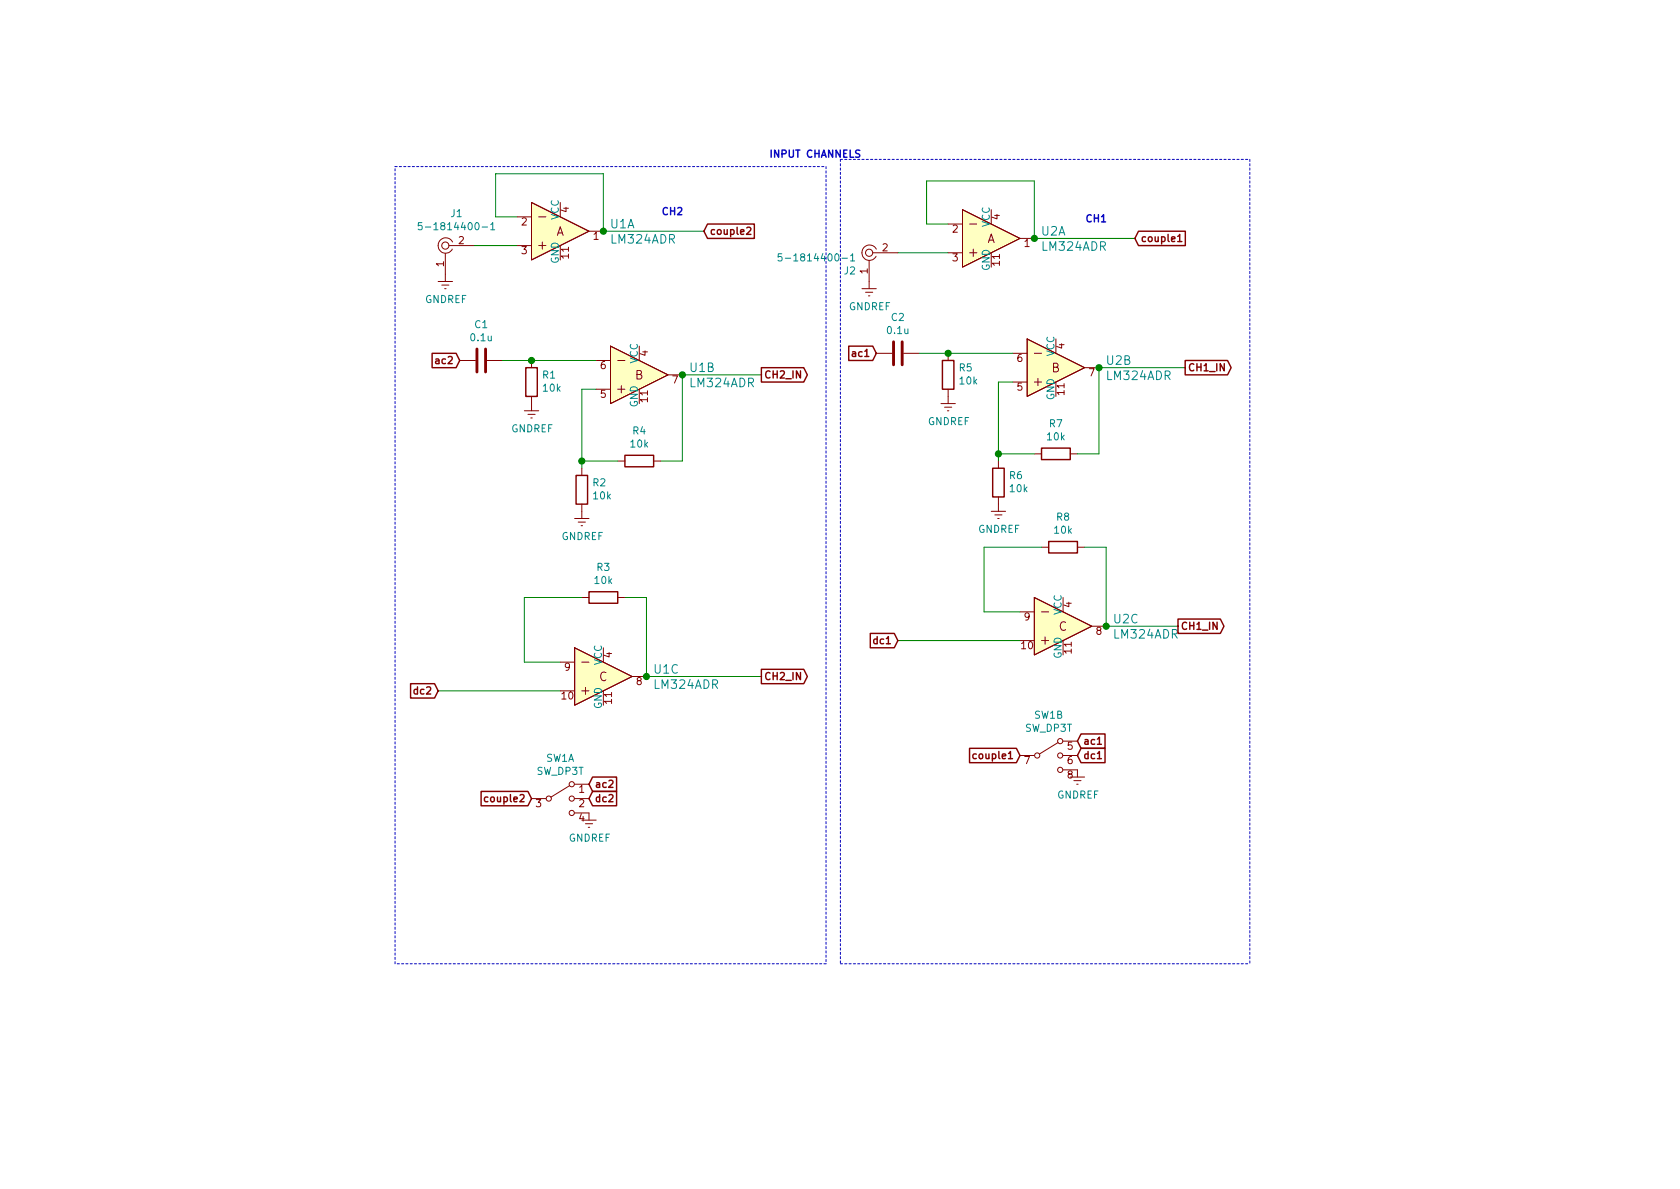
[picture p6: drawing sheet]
<svg xmlns="http://www.w3.org/2000/svg" width="297mm" height="210mm" viewBox="0 0 297 210" stroke-linecap="round" stroke-linejoin="round" font-family="sans-serif">
<g fill="none" stroke="#840000" stroke-width=".18">
<path d="M91.4 38.3h2.6M94 35.8l10.1 5.1-10.1 5.1zM95.2 38.3h1.3M167.6 39.6h2.6M170.2 37.1l10.1 5.1-10.1 5zM171.4 39.6h1.3M77.5 49.8h2.5M78.1 50.4h1.3M78.6 51h.3M78.7 44.8v5M79.4 43.4h4.4M80 42.8a1.34 1.34 0 0 0-2-.5 1.34 1.34 0 0 0-.1 2.1 1.34 1.34 0 0 0 2.1-.4"/>
<path d="M91.4 43.4h2.6M95.2 43.4h1.3M95.9 42.8v1.3M104.1 40.9h2.6M152.4 51h2.5M153 51.7h1.3M153.5 52.3h.3M153.7 46.1v4.9M154.3 44.7h4.4M154.9 44.1a1.34 1.34 0 0 0-2-.5 1.34 1.34 0 0 0-.1 2 1.34 1.34 0 0 0 2.1-.3M167.6 44.7h2.6M171.4 44.7h1.3"/>
<path d="M172.1 44.1v1.2M180.3 42.2h2.6M181.6 59.9l10.2 5.1-10.2 5.1zM81.3 63.7h2.8M86.1 63.7h2.8M92.7 72.6h2.5M93.3 73.3h1.3M93.9 73.9h.2M94 63.7v1.3M94 70.1v2.5M105.4 63.7h2.5M105.4 68.8h2.5"/>
<path d="M107.9 61.2l10.2 5.1-10.2 5.1zM109.2 63.7h1.3M109.2 68.8h1.3M109.9 68.2v1.3M118.1 66.3h2.5M154.9 62.5h2.8M159.8 62.5h2.8M166.4 71.4h2.5M167 72h1.3M167.5 72.6h.3M167.6 62.5v1.2M167.6 68.8v2.6"/>
<path d="M179.1 62.5h2.5M179.1 67.6h2.5M182.9 62.5h1.2M182.9 67.6h1.2M183.5 66.9v1.3M191.8 65h2.5M101.6 91.7h2.5M102.2 92.3h1.3M102.7 93h.3M102.9 82.8v1.3M102.9 89.1v2.6M109.2 81.5h1.3"/>
<path d="M115.6 81.5h1.2M175.3 90.4h2.5M175.9 91.1h1.3M176.4 91.7h.3M176.5 81.5v1.3M176.5 87.9v2.5M182.9 80.3h1.2M184.1 96.8h1.3M189.2 80.3h1.3M190.5 96.8h1.3M99.1 117.1h2.5M101.6 114.5l10.2 5.1-10.2 5.1z"/>
<path d="M102.9 105.7h1.2M102.9 117.1h1.2M109.2 105.7h1.3M111.8 119.6h2.5M180.3 108.2h2.6M182.9 105.7l10.1 5-10.1 5.1zM184.1 113.3h1.3M184.1 108.2h1.3M184.8 112.6v1.3M193 110.7h2.6M100.7 138.9l-3.3 2.1M101.6 138.7h2.5"/>
<path d="M102.9 122.2h1.2M103.5 121.5v1.3M180.3 133.6h2.6M187.1 131.3l-3.3 2M188 136.1h2.5v1.3M188 131.1h2.5M188 133.6h2.5M189.2 137.4h2.6M189.9 138h1.2M190.4 138.7h.2M94 141.2h2.5M101.6 141.2h2.5"/>
<path d="M101.6 143.8h2.5v1.2M102.9 145h2.5M103.5 145.7h1.3M104 146.3h.3"/>
<circle cx="78.7" cy="43.4" r=".63"/>
<circle cx="153.7" cy="44.7" r=".63"/>
<circle cx="101.1" cy="138.7" r=".46"/>
<circle cx="183.4" cy="133.6" r=".46"/>
<circle cx="187.5" cy="136.1" r=".46"/>
<circle cx="187.5" cy="133.6" r=".46"/>
<circle cx="187.5" cy="131.1" r=".46"/>
<circle cx="97" cy="141.2" r=".46"/>
<circle cx="101.1" cy="141.2" r=".46"/>
<circle cx="101.1" cy="143.8" r=".46"/>
</g>
<g fill="none" stroke="#840000" stroke-width=".25">
<path d="M125.1 39.6h8.3v2.6h-8.3l-.6-1.3zM132 40.3l.5-.1 .3 .3-.8 .9h.8M201.3 40.9h8.3v2.5h-8.3l-.6-1.2zM208.2 41.8l.4-.4v1.3M208.2 42.7h.8M76.4 62.5h4.2l.7 1.2-.7 1.3h-4.2zM93 65h2v5.1h-2zM134.6 65h7.5l.6 1.3-.6 1.3h-7.5zM150.1 61.2h4.2l.6 1.3-.6 1.2h-4.2zM166.6 63.7h2.1v5.1h-2.1zM184.1 79.2h5.1v2.1h-5.1zM209.5 63.7h7.5l.7 1.3-.7 1.3h-7.5z"/>
<path d="M101.9 84.1h2v5h-2zM110.5 80.5h5.1v2h-5.1zM175.5 82.8h2v5.1h-2zM185.4 95.8h5.1v2h-5.1zM104.1 104.6h5.1v2.1h-5.1zM134.6 118.4h7.5l.6 1.2-.6 1.3h-7.5zM153.9 112h4.2l.6 1.3-.6 1.2h-4.2zM208.3 109.5h7.5l.6 1.2-.6 1.3h-7.5zM72.6 120.9h4.2l.7 1.3-.7 1.2h-4.2zM85.1 139.9h8.2l.7 1.3-.7 1.3h-8.2zM104.8 139.9h4.2v2.6h-4.2l-.7-1.3zM104.8 137.4h4.2v2.5h-4.2l-.7-1.2z"/>
<path d="M171.4 132.3h8.3l.6 1.3-.6 1.3h-8.3zM172.6 133.4l-.3-.1-.3 .2 .1 .6h.5M191.1 132.3h4.3v2.6h-4.3l-.6-1.3zM191.1 129.8h4.3v2.5h-4.3l-.6-1.2zM194 134.2h.7M194 131.6h.7M86.3 141l-.4-.1-.3 .3 .2 .5h.5"/>
</g>
<path d="M84.3 61.7v4.1M85.9 61.7v4.1M158 60.4v4.1M159.5 60.4v4.1" fill="none" stroke="#840000" stroke-width=".51"/>
<path d="M74.6 39.4h-.6l-.1 .6 .2-.2 .4 .1 .1 .6-.2 .1-.5-.1M86.8 39.7l.3-.3v1.2M85.2 40.2h1M86.8 40.6h.7M138.2 44.9h-.6v.6l.1-.1h.5v.6l-.2 .1-.4-.1M148.9 45.7h.9M150.4 45.2l.3-.3v1.2M150.4 46.1h.7" fill="none" stroke="#008484" stroke-width=".18"/>
<g fill="#ffffc2" stroke="#ffffc2" stroke-width=".18">
<path d="M181.6 59.9l10.2 5.1-10.2 5.1z"/>
<path d="M182.9 105.7l10.1 5-10.1 5.1z"/>
<path d="M94 35.8l10.1 5.1-10.1 5.1z"/>
<path d="M107.9 61.2l10.2 5.1-10.2 5.1z"/>
<path d="M101.6 114.5l10.2 5.1-10.2 5.1z"/>
<path d="M170.2 37.1l10.1 5.1-10.1 5z"/>
</g>
<path d="M69.8 29.5h76.2M146 29.5v140.9M148.6 28.2v142.2M148.6 28.2h72.4M221 28.2v142.2M69.8 170.4v-140.9M146 170.4h-76.2M148.6 170.4h72.4" fill="none" stroke="#0000c2" stroke-width=".18" stroke-dasharray=".4 .4"/>
<g fill="none" stroke="#008400" stroke-width=".18">
<path d="M91.4 38.3h-3.8v-7.6h19.1v10.2h17.8M167.6 39.6h-3.8v-7.6h19.1v10.2h17.8M83.8 43.4h7.6M158.7 44.7h8.9M88.9 63.7h16.5M105.4 68.8h-2.5v14M134.6 66.3h-14v15.2h-3.8M162.6 62.5h16.5M179.1 67.6h-2.6v13.9M209.5 65h-15.2v15.3h-3.8M102.9 81.5h6.3M176.5 80.3h6.4"/>
<path d="M184.1 96.8h-10.1v11.4h6.3M191.8 96.8h3.8v13.9h12.7M102.9 105.7h-10.2v11.4h6.4M110.5 105.7h3.8v13.9h20.3M158.7 113.3h21.6M77.5 122.2h21.6"/>
</g>
<g fill="#008400" stroke="#008400" stroke-width=".25">
<circle cx="120.7" cy="66.3" r=".51"/>
<circle cx="106.7" cy="40.9" r=".51"/>
<circle cx="114.3" cy="119.6" r=".51"/>
<circle cx="195.6" cy="110.7" r=".51"/>
<circle cx="194.3" cy="65" r=".51"/>
<circle cx="182.9" cy="42.2" r=".51"/>
<circle cx="176.5" cy="80.3" r=".51"/>
<circle cx="94" cy="63.7" r=".51"/>
<circle cx="167.6" cy="62.5" r=".51"/>
<circle cx="102.9" cy="81.5" r=".51"/>
</g>
<g font-size="2.1" fill="#840000">
<text x="98.3" y="41.7">A</text>
<text x="174.5" y="43">A</text>
<text x="185.9" y="65.8">B</text>
<text x="112.3" y="67.1">B</text>
<text x="187.2" y="111.6">C</text>
<text x="105.9" y="120.4">C</text>
</g>
<g font-size="2.1" fill="#008484">
<text x="107.9" y="40.4">U1A</text>
<text x="184.1" y="41.7">U2A</text>
<text x="108.1" y="43.1">LM324ADR</text>
<text x="184.3" y="44.3">LM324ADR</text>
<text x="122" y="65.8">U1B</text>
<text x="195.7" y="64.5">U2B</text>
<text x="122.1" y="68.5">LM324ADR</text>
<text x="195.8" y="67.2">LM324ADR</text>
<text x="197" y="110.2">U2C</text>
<text x="197" y="112.9">LM324ADR</text>
<text x="115.7" y="119.1">U1C</text>
<text x="115.7" y="121.8">LM324ADR</text>
</g>
<g font-size="1.8" fill="#0000c2">
<text x="135.9" y="27.9">INPUT CHANNELS</text>
<text x="116.8" y="38">CH2</text>
<text x="191.8" y="39.3">CH1</text>
</g>
<g font-size="1.8" fill="#008484">
<text x="75.7" y="40.7">5-1814400-1</text>
<text x="79.8" y="38.4">J1</text>
<text x="98.8" y="38.9" transform="rotate(-90 98.8 38.9)">VCC</text>
<text x="175" y="40.2" transform="rotate(-90 175 40.2)">VCC</text>
<text x="98.8" y="46.7" transform="rotate(-90 98.8 46.7)">GND</text>
<text x="139.3" y="46.2">5-1814400-1</text>
<text x="175" y="47.9" transform="rotate(-90 175 47.9)">GND</text>
<text x="75.1" y="53.6">GNDREF</text>
<text x="149.3" y="48.5">J2</text>
<text x="84" y="58">C1</text>
<text x="150.1" y="54.9">GNDREF</text>
<text x="157" y="59.1">0.1u</text>
<text x="157.6" y="56.8">C2</text>
<text x="83.3" y="60.3">0.1u</text>
<text x="112.8" y="64.3" transform="rotate(-90 112.8 64.3)">VCC</text>
<text x="169.6" y="65.7">R5</text>
<text x="186.4" y="63.1" transform="rotate(-90 186.4 63.1)">VCC</text>
<text x="96" y="66.9">R1</text>
<text x="96.1" y="69.3">10k</text>
<text x="169.7" y="68">10k</text>
<text x="186.4" y="70.8" transform="rotate(-90 186.4 70.8)">GND</text>
<text x="90.4" y="76.4">GNDREF</text>
<text x="111.9" y="76.8">R4</text>
<text x="112.8" y="72.1" transform="rotate(-90 112.8 72.1)">GND</text>
<text x="164" y="75.2">GNDREF</text>
<text x="185.2" y="77.9">10k</text>
<text x="185.6" y="75.6">R7</text>
<text x="111.6" y="79.1">10k</text>
<text x="104.9" y="86">R2</text>
<text x="105" y="88.3">10k</text>
<text x="178.5" y="84.7">R6</text>
<text x="178.6" y="87">10k</text>
<text x="99.3" y="95.5">GNDREF</text>
<text x="172.9" y="94.2">GNDREF</text>
<text x="186.5" y="94.4">10k</text>
<text x="186.8" y="92.1">R8</text>
<text x="105.6" y="101">R3</text>
<text x="105.2" y="103.3">10k</text>
<text x="187.7" y="108.8" transform="rotate(-90 187.7 108.8)">VCC</text>
<text x="106.4" y="117.7" transform="rotate(-90 106.4 117.7)">VCC</text>
<text x="187.7" y="116.5" transform="rotate(-90 187.7 116.5)">GND</text>
<text x="106.4" y="125.4" transform="rotate(-90 106.4 125.4)">GND</text>
<text x="181.3" y="129.4">SW_DP3T</text>
<text x="182.9" y="127.1">SW1B</text>
<text x="94.9" y="137">SW_DP3T</text>
<text x="96.5" y="134.7">SW1A</text>
<text x="186.9" y="141.2">GNDREF</text>
<text x="100.5" y="148.8">GNDREF</text>
</g>
<g font-size="1.8" fill="#840000">
<text x="92.2" y="39.9">2</text>
<text x="100.6" y="37.6" transform="rotate(-90 100.6 37.6)">4</text>
<text x="125.3" y="41.5">couple2</text>
<text x="168.4" y="41.1">2</text>
<text x="176.8" y="38.8" transform="rotate(-90 176.8 38.8)">4</text>
<text x="78.5" y="47.1" transform="rotate(-90 78.5 47.1)">1</text>
<text x="81.1" y="43.2">2</text>
<text x="92.2" y="45">3</text>
<text x="100.6" y="45.7" transform="rotate(-90 100.6 45.7)">11</text>
<text x="104.9" y="42.4">1</text>
<text x="156" y="44.4">2</text>
<text x="168.4" y="46.2">3</text>
<text x="176.8" y="46.9" transform="rotate(-90 176.8 46.9)">11</text>
<text x="181.1" y="43.7">1</text>
<text x="201.5" y="42.8">couple1</text>
<text x="153.4" y="48.4" transform="rotate(-90 153.4 48.4)">1</text>
<text x="77.4" y="64.4">ac2</text>
<text x="106.2" y="65.3">6</text>
<text x="114.6" y="63" transform="rotate(-90 114.6 63)">4</text>
<text x="151.1" y="63.1">ac1</text>
<text x="179.9" y="64">6</text>
<text x="188.2" y="61.7" transform="rotate(-90 188.2 61.7)">4</text>
<text x="209.9" y="65.7">CH1_IN</text>
<text x="106.2" y="70.4">5</text>
<text x="114.6" y="71.1" transform="rotate(-90 114.6 71.1)">11</text>
<text x="118.9" y="67.8">7</text>
<text x="135" y="66.9">CH2_IN</text>
<text x="179.9" y="69.1">5</text>
<text x="188.2" y="69.8" transform="rotate(-90 188.2 69.8)">11</text>
<text x="192.6" y="66.5">7</text>
<text x="189.5" y="107.4" transform="rotate(-90 189.5 107.4)">4</text>
<text x="154.8" y="113.9">dc1</text>
<text x="181.1" y="109.7">9</text>
<text x="193.8" y="112.3">8</text>
<text x="208.6" y="111.4">CH1_IN</text>
<text x="99.8" y="118.6">9</text>
<text x="108.2" y="116.3" transform="rotate(-90 108.2 116.3)">4</text>
<text x="180.6" y="114.8">10</text>
<text x="189.5" y="115.5" transform="rotate(-90 189.5 115.5)">11</text>
<text x="73.5" y="122.8">dc2</text>
<text x="99.4" y="123.7">10</text>
<text x="108.2" y="124.4" transform="rotate(-90 108.2 124.4)">11</text>
<text x="112.5" y="121.2">8</text>
<text x="135" y="120.3">CH2_IN</text>
<text x="191.4" y="131.7">ac1</text>
<text x="172.8" y="134.2">couple1</text>
<text x="181.1" y="135.1">7</text>
<text x="188.7" y="132.6">5</text>
<text x="188.7" y="135.1">6</text>
<text x="188.7" y="137.7">8</text>
<text x="191.4" y="134.2">dc1</text>
<text x="86.4" y="141.9">couple2</text>
<text x="94.8" y="142.7">3</text>
<text x="102.4" y="140.2">1</text>
<text x="102.4" y="142.7">2</text>
<text x="105" y="141.9">dc2</text>
<text x="105" y="139.3">ac2</text>
<text x="102.4" y="145.3">4</text>
</g>
</svg>
